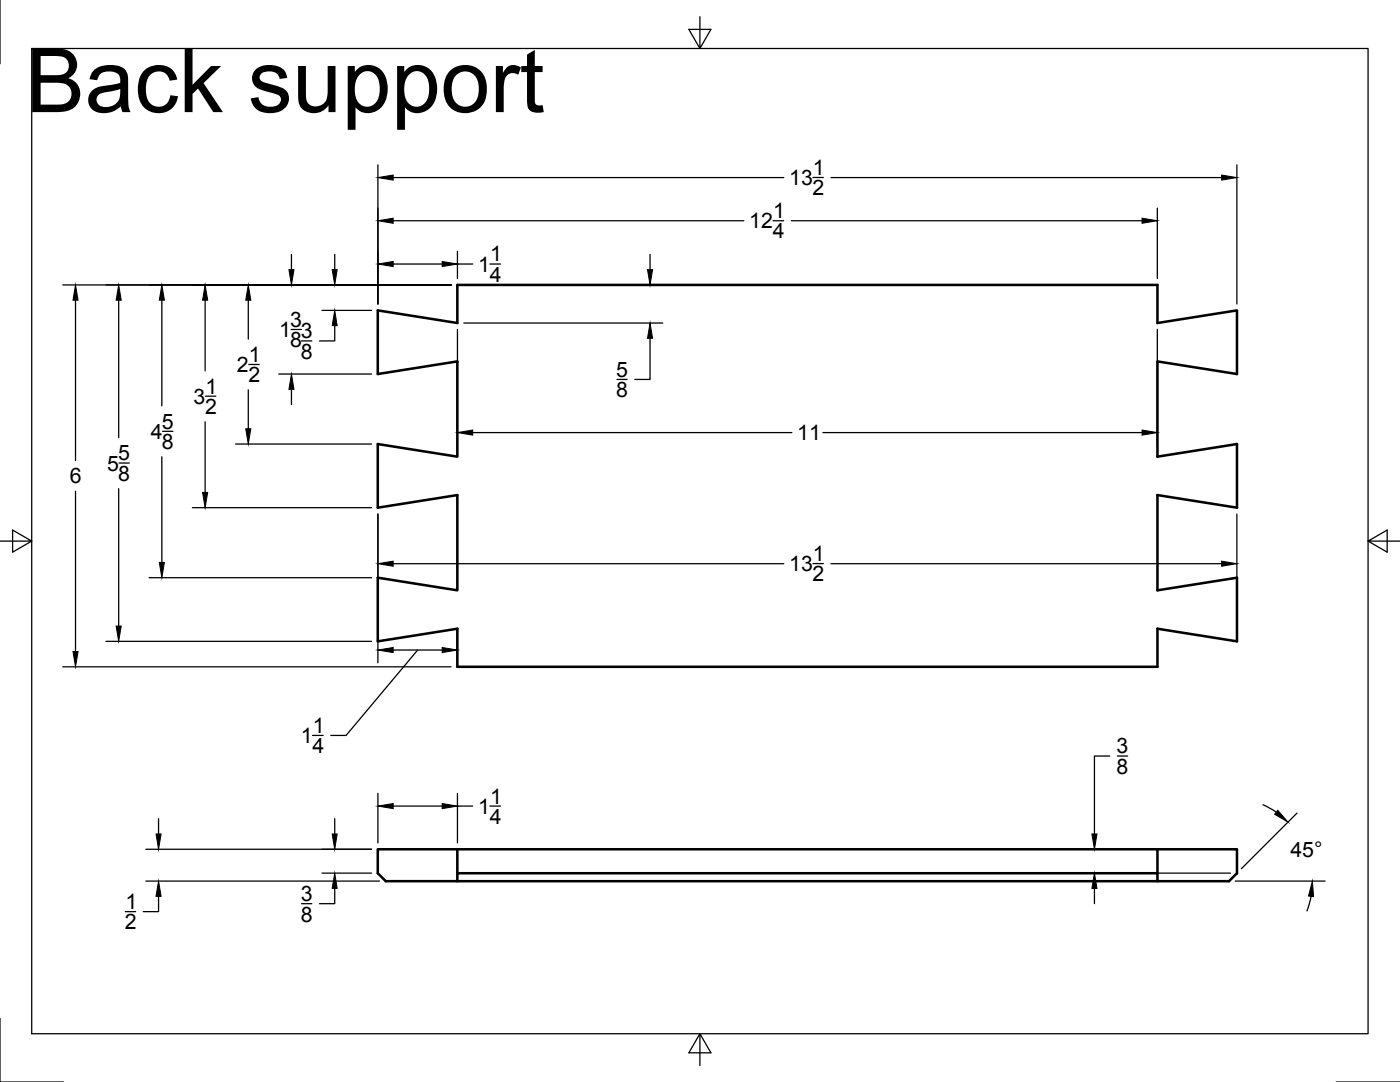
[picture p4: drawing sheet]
<svg xmlns="http://www.w3.org/2000/svg" width="279mm" height="216mm" viewBox="0 0 279 216" stroke-linecap="round" stroke-linejoin="round" font-family="sans-serif">
<!-- layer: Visible -->
<path d="M75.4 61.9l15.9 2.6v-7.6h139.7v7.6l15.9-2.6v12.7l-15.9-2.5v19l15.9-2.5v12.7l-15.9-2.5v19l15.9-2.5v12.7l-15.9-2.5v7.6h-139.7v-7.6l-15.9 2.5v-12.7l15.9 2.5v-19l-15.9 2.5v-12.7l15.9 2.5v-19l-15.9 2.5zM75.4 169.5h171.5v4.7l-1.6 1.6h-168.3l-1.6-1.6zM91.3 175.8v-1.6h139.7v1.6M91.3 169.5v4.7M231 169.5v4.7" fill="none" stroke="#000" stroke-width=".51"/>
<!-- layer: Border -->
<path d="M0 0v12.7M6.3 9.7h266.7v196.6h-266.7zM139.7 3.3v6.4l2.2-3.8h-4.4l2.2 3.8M0 108h6.3l-3.8-2.2v4.4l3.8-2.2M273 108l3.8 2.2v-4.4l-3.8 2.2h6.4M0 203.2v12.7h12.7M139.7 206.3l-2.2 3.8h4.4l-2.2-3.8v6.3M266.7 215.9h12.7" fill="none" stroke="#000" stroke-width=".25"/>
<!-- layer: Dimensions -->
<g fill="none" stroke="#000" stroke-width=".25">
<path d="M75.4 32.9v27.8M78.5 35.4h77.9M162.2 35.4h2.1M165.8 35.4h78M246.8 32.9v27.8M12.5 56.9h77.5M15.1 59.9v32M23.7 59.9v27.4M32.3 59.9v21.1M40.9 59.9v14.1M49.6 59.9v7.8M58.2 50.8v3"/>
<path d="M66.8 50.8v3M78.5 52.7h9.7M78.5 44h70M91.3 50.1v5.5M91.3 52.7h3M92.6 56.9h39.7M97.8 52.7h2.1M129.7 50.8v3M154.3 44h2.1M157.9 44h70M231 41.5v14.1M41 79.1h2.1"/>
<path d="M49.6 77.8v7.8M49.7 72.7h2M55.6 74.6h18.5M58.1 65.7h2.1M58.2 77.7v3M60.2 68h2M64.3 61.9h9.8M66.8 65v3h-3M91.3 65.7v23.2M92.6 64.5h39.7M123.1 75.7h2.1M129.7 67.5v8.2h-3"/>
<path d="M231 65.7v23.2M15.1 98v32M23.7 97.5v27.4M23.8 92.4h2M32.3 91.1v21.1M32.4 86.1h2.1M40.9 84.2v14.1M47 88.6h27.1M94.3 86.3h63.7M164.2 86.3h63.7M29.8 115.3h44.3M38.4 101.3h35.7"/>
<path d="M75.4 102.6v29.6M78.5 112.5h77.9M162.2 112.5h2.1M165.8 112.5h78M246.8 102.6v12.4M12.5 133.1h77.5M21.1 128h53M78.5 129.7h9.7M83.4 129.7l-14.3 17h-3.1M91.3 127.2v4.6M62.4 146.7h2.1M75.4 158.3v9.9"/>
<path d="M91.3 158.3v9.9M221.5 150.9h-3.1v15.5M223 150.9h2M29.1 169.5h45M29.1 175.8h46.6M31.6 178.9v3h-3M31.6 163.4v3M64.3 174.2h9.8M66.8 177.3v3h-3M66.8 163.4v3M78.5 160.8h9.7M91.3 160.8h3"/>
<path d="M97.8 160.8h2.1M215.9 169.5h29.7M215.9 174.2h29.7M218.4 177.3v3M246.5 175.8h18M252.1 160.6l2.6 1.5M258.8 162.2l-11 11.1M261.7 178.8l-.9 3M25 181.9h2.1M60.2 180.3h2"/>
</g>
<g fill="#000" stroke="#000" stroke-width=".2">
<path d="M75.4 35.4l3.1-.5v1zM243.8 34.9l3 .5-3 .5zM15.1 56.9l.5 3h-1zM23.7 56.9l.5 3h-1zM32.3 56.9l.5 3h-1zM40.9 56.9l.5 3h-1zM49.6 56.9l.5 3h-1.1zM57.7 53.8h1l-.5 3.1zM66.3 53.8h1l-.5 3.1zM75.4 52.7l3.1-.5v1zM75.4 44l3.1-.5v1.1zM88.2 52.2l3.1 .5-3.1 .5z"/>
<path d="M129.2 53.8h1l-.5 3.1zM227.9 43.5l3.1 .5-3.1 .6zM58.2 74.6l.5 3.1h-1zM66.8 61.9l.5 3.1h-1zM129.7 64.5l.5 3h-1zM40.4 98.3h1l-.5 3zM49 85.6h1.1l-.5 3zM91.3 86.3l3-.5v1zM227.9 85.8l3.1 .5-3.1 .5zM31.8 112.2h1l-.5 3.1zM75.4 112.5l3.1-.5v1zM243.8 112l3 .5-3 .5z"/>
<path d="M14.6 130h1l-.5 3.1zM23.2 124.9h1l-.5 3.1zM75.4 129.7l3.1-.5v1zM88.2 129.2l3.1 .5-3.1 .5zM31.1 166.4h1.1l-.6 3.1zM31.6 175.8l.6 3.1h-1.1zM66.3 166.4h1l-.5 3.1zM66.8 174.2l.5 3.1h-1zM75.4 160.8l3.1-.5v1.1zM88.2 160.3l3.1 .5-3.1 .6zM218.4 174.2l.5 3.1h-1zM217.9 166.4h1l-.5 3.1z"/>
<path d="M255 161.7l2 2.3-2.6-1.5zM261.9 175.8l.2 3.1-1-.1z"/>
</g>
<text font-size="17.7" x="5.1" y="22.4">Back support</text>
<g font-size="4.3">
<text x="162.2" y="34.9">1</text>
<text x="157.5" y="36.9">13</text>
<text x="162.2" y="39">2</text>
<text x="149.5" y="45.6">12</text>
<text x="154.2" y="47.6">4</text>
<text x="154.3" y="43.5">1</text>
<text x="97.8" y="52.2">1</text>
<text x="95.4" y="54.2">1</text>
<text x="97.7" y="56.2">4</text>
<text x="57.9" y="65.2">3</text>
<text x="55.7" y="67.3">1</text>
<text x="57.9" y="69.3">8</text>
<text x="60" y="67.5">3</text>
<text x="60" y="71.6">8</text>
<text x="47.3" y="74.3">2</text>
<text x="49.6" y="76.3">2</text>
<text x="49.7" y="72.2">1</text>
<text x="123" y="75.2">5</text>
<text x="38.6" y="80.6">3</text>
<text x="40.9" y="82.6">2</text>
<text x="41" y="78.5">1</text>
<text x="123" y="79.3">8</text>
<text x="30.1" y="87.6">4</text>
<text x="32.3" y="85.6">5</text>
<text x="32.3" y="89.6">8</text>
<text x="159.1" y="87.8">11</text>
<text x="21.4" y="93.9">5</text>
<text x="23.6" y="91.9">5</text>
<text x="23.6" y="96">8</text>
<text x="13.9" y="96.5">6</text>
<text x="157.5" y="114">13</text>
<text x="162.2" y="112">1</text>
<text x="162.2" y="116">2</text>
<text x="60" y="148.3">1</text>
<text x="62.4" y="146.2">1</text>
<text x="62.3" y="150.2">4</text>
<text x="222.8" y="150.3">3</text>
<text x="222.8" y="154.4">8</text>
<text x="97.8" y="160.3">1</text>
<text x="95.4" y="162.4">1</text>
<text x="97.7" y="164.4">4</text>
<text x="257.5" y="170.9">45°</text>
<text x="60" y="179.8">3</text>
<text x="24.9" y="185.5">2</text>
<text x="25" y="181.4">1</text>
<text x="60" y="183.9">8</text>
</g>
</svg>
